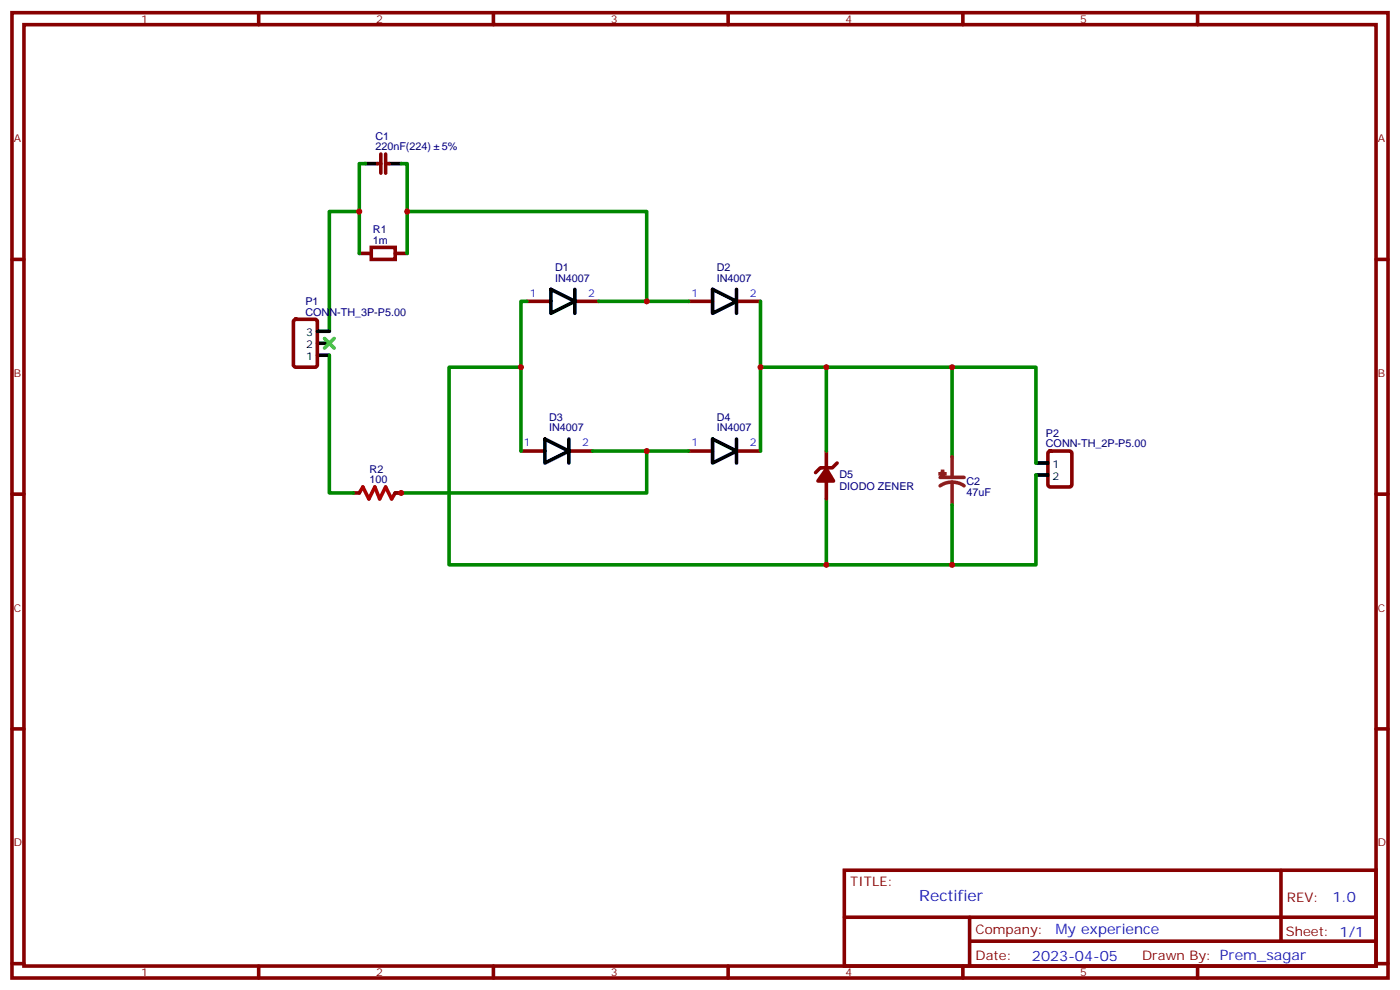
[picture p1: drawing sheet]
<svg xmlns="http://www.w3.org/2000/svg" width="412mm" height="292mm" viewBox="0 0 412 292" stroke-linecap="round" stroke-linejoin="round" font-family="sans-serif">
<g fill="none" stroke="#870000" stroke-width="1.1">
<path d="M3.5 3.7h405.4v284.4h-405.4zM7.1 7.3h398.2v277.3h-398.2zM76.2 3.7v3.6M145.3 3.7v3.6M214.5 3.7v3.6M283.6 3.7v3.6M352.8 3.7v3.6M111.1 48.2h1.1M112.2 45.4v5.6M113.6 45.4v5.6M113.6 48.2h1.1M3.5 76.4h3.6"/>
<path d="M105.8 74.6h3.6M116.4 74.6h3.5M405.3 76.4h3.6M86.7 94.3l.4-.2h5.7l.6 .4 .1 13-.5 .6-5.9 .1-.6-.5-.1-12.9zM155.2 88.8h7.1M169.3 88.8h7.1M202.8 88.8h7.1M217 88.8h7M153.5 132.9h7M167.6 132.9h7M202.8 132.9h7.1M217 132.9h7"/>
<path d="M243.4 132.9v5.2M246.6 136.4l-1.4 1.4h-3.5l-1.5 1.4M308.9 133.1l.5-.2h5.6l.7 .4v9.4l-.4 .7h-5.9l-.7-.4v-9.4zM3.5 145.6h3.6M104.1 145.2h1.7M116.4 145.2h1.8M243.4 141.7v5.3M405.3 145.6h3.6M3.5 214.7h3.6M405.3 214.7h3.6M248.7 256.3h156.6v28.3h-156.6zM377.3 256.4v20.8"/>
<path d="M248.7 270.2h156.5M285.6 277.2h119.6M285.6 270.2v14.1M3.5 283.8h3.6M76.2 284.6v3.5M145.3 284.6v3.5M214.5 284.6v3.5M283.6 284.6v3.5M352.8 284.6v3.5M405.3 283.8h3.6"/>
</g>
<g fill="none" stroke="#000" stroke-width="1.1">
<path d="M107.6 48.2h3.5M114.7 48.2h3.5M93.5 97.6h3.5M162.3 85.2l7 3.6-7 3.5zM169.3 85.2v7.1M209.9 85.2l7.1 3.6-7.1 3.5zM217 85.2v7.1M93.5 101.1h3.5M93.5 104.6h3.5M160.5 129.3l7.1 3.6-7.1 3.5zM167.6 129.3v7.1M209.9 129.3l7.1 3.6-7.1 3.5z"/>
<path d="M217 129.3v7.1M305.2 136.4h3.5M305.2 139.9h3.5"/>
</g>
<path d="M109.4 72.9h7v3.5h-7z" fill="none" stroke="#900" stroke-width="1.1"/>
<g fill="none" stroke="#008700" stroke-width="1.1">
<path d="M107.6 48.2h-1.8v26.4M118.2 48.2h1.7v26.4M105.8 62.3h-8.8v35.3M119.9 62.3h70.6v26.5M155.2 88.8h-1.7v44.1M176.4 88.8h26.4M224 88.8v44.1M97 104.6v40.6h7.1M153.5 108.2h-21.2v58.2h111.1v-19.4M224 108.2h56.5v26.4M243.4 108.2v24.7M280.5 108.2h24.7v28.2"/>
<path d="M174.6 132.9h28.2M190.5 132.9v12.3h-74.1M305.2 139.9v26.5h-24.7M280.5 148.7v17.7h-37.1"/>
</g>
<path d="M280.5 134.6v6M276.9 140.6h7.1M280.5 142l1.8 .3 1.7 .8M280.5 142l-1.9 .3-1.7 .8M280.5 142v6.7" fill="none" stroke="#8c2424" stroke-width="1.1"/>
<g fill="#8c2424" stroke="#8c2424" stroke-width="1.1">
<path d="M276.9 139.6h1.4z"/>
<path d="M277.6 138.9l.1 1.4z"/>
</g>
<path d="M243.4 138.1l2.1 3.6h-4.6z" fill="#870000" stroke="#870000" stroke-width="1.1"/>
<path d="M95.6 99.7l2.8 2.8M98.4 99.7l-2.8 2.8" fill="none" stroke="#3c3" stroke-width="1.1"/>
<path d="M105.8 145.2l1.1-1.8 1.8 3.6 1.7-3.6 1.4 3.6 1.8-3.6 1.8 3.6 1-1.8" fill="none" stroke="#a10000" stroke-width="1.1"/>
<g fill="#c00">
<circle cx="190.5" cy="88.8" r=".88"/>
<circle cx="119.9" cy="62.3" r=".88"/>
<circle cx="190.5" cy="132.9" r=".88"/>
<circle cx="105.8" cy="62.3" r=".88"/>
<circle cx="224" cy="108.2" r=".88"/>
<circle cx="153.5" cy="108.2" r=".88"/>
<circle cx="243.4" cy="108.2" r=".88"/>
<circle cx="243.4" cy="166.4" r=".88"/>
<circle cx="280.5" cy="108.2" r=".88"/>
<circle cx="280.5" cy="166.4" r=".88"/>
<circle cx="118.2" cy="145.2" r=".88"/>
</g>
<text font-size="4.6" fill="#00f" x="270.8" y="265.4">Rectifier</text>
<g font-size="4.2" fill="#00f">
<text x="392.5" y="265.6">1.0</text>
<text x="310.9" y="275.2">My experience</text>
<text x="304" y="283">2023-04-05</text>
</g>
<g font-size="3.9" fill="#800">
<text x="250.5" y="260.9">TITLE:</text>
<text x="379.1" y="265.6">REV:</text>
<text x="287.4" y="275.1">Company:</text>
<text x="378.7" y="275.7">Sheet: 1/1</text>
<text x="287.4" y="282.8">Date:</text>
<text x="336.4" y="282.9">Drawn By: Prem_sagar</text>
</g>
<g font-size="3.2" fill="#800">
<text x="41.6" y="6.7">1</text>
<text x="110.8" y="6.7">2</text>
<text x="179.9" y="6.7">3</text>
<text x="249.1" y="6.7">4</text>
<text x="318.2" y="6.7">5</text>
<text x="4.1" y="41.8">A</text>
<text x="405.9" y="41.8">A</text>
<text x="4.1" y="111">B</text>
<text x="405.9" y="111">B</text>
<text x="4.1" y="180.1">C</text>
<text x="405.9" y="180.1">C</text>
<text x="4.1" y="249.3">D</text>
<text x="405.9" y="249.3">D</text>
<text x="41.6" y="287.5">1</text>
<text x="110.8" y="287.5">2</text>
<text x="179.9" y="287.5">3</text>
<text x="249.1" y="287.5">4</text>
<text x="318.2" y="287.5">5</text>
</g>
<g font-size="3.2" fill="#000080">
<text x="110.6" y="41.3">C1</text>
<text x="110.6" y="44.3">220nF(224)</text>
<text x="130.2" y="44.3">5%</text>
<text x="109.9" y="71.8">1m</text>
<text x="109.9" y="68.8">R1</text>
<text x="163.5" y="82.9">IN4007</text>
<text x="163.5" y="79.9">D1</text>
<text x="211.1" y="82.9">IN4007</text>
<text x="211.1" y="79.9">D2</text>
<text x="90" y="89.7">P1</text>
<text x="90" y="93">CONN-TH_3P-P5.00</text>
<text x="161.7" y="124">D3</text>
<text x="211.1" y="124">D4</text>
<text x="161.7" y="127">IN4007</text>
<text x="211.1" y="127">IN4007</text>
<text x="308.1" y="131.8">CONN-TH_2P-P5.00</text>
<text x="308.1" y="128.8">P2</text>
<text x="108.9" y="142.4">100</text>
<text x="108.9" y="139.4">R2</text>
<text x="247.3" y="140.9">D5</text>
<text x="284.7" y="142.9">C2</text>
<text x="247.3" y="144.2">DIODO ZENER</text>
<text x="284.7" y="146">47uF</text>
</g>
<g font-size="3.2" fill="#00f">
<text x="156" y="87.3">1</text>
<text x="173.2" y="87.3">2</text>
<text x="203.7" y="87.3">1</text>
<text x="220.8" y="87.3">2</text>
<text x="154.3" y="131.4">1</text>
<text x="171.4" y="131.4">2</text>
<text x="203.7" y="131.4">1</text>
<text x="220.8" y="131.4">2</text>
</g>
<g font-size="3.2">
<text x="90.2" y="99">3</text>
<text x="90.2" y="102.5">2</text>
<text x="90.2" y="106">1</text>
<text x="310" y="137.8">1</text>
<text x="310" y="141.3">2</text>
</g>
</svg>
